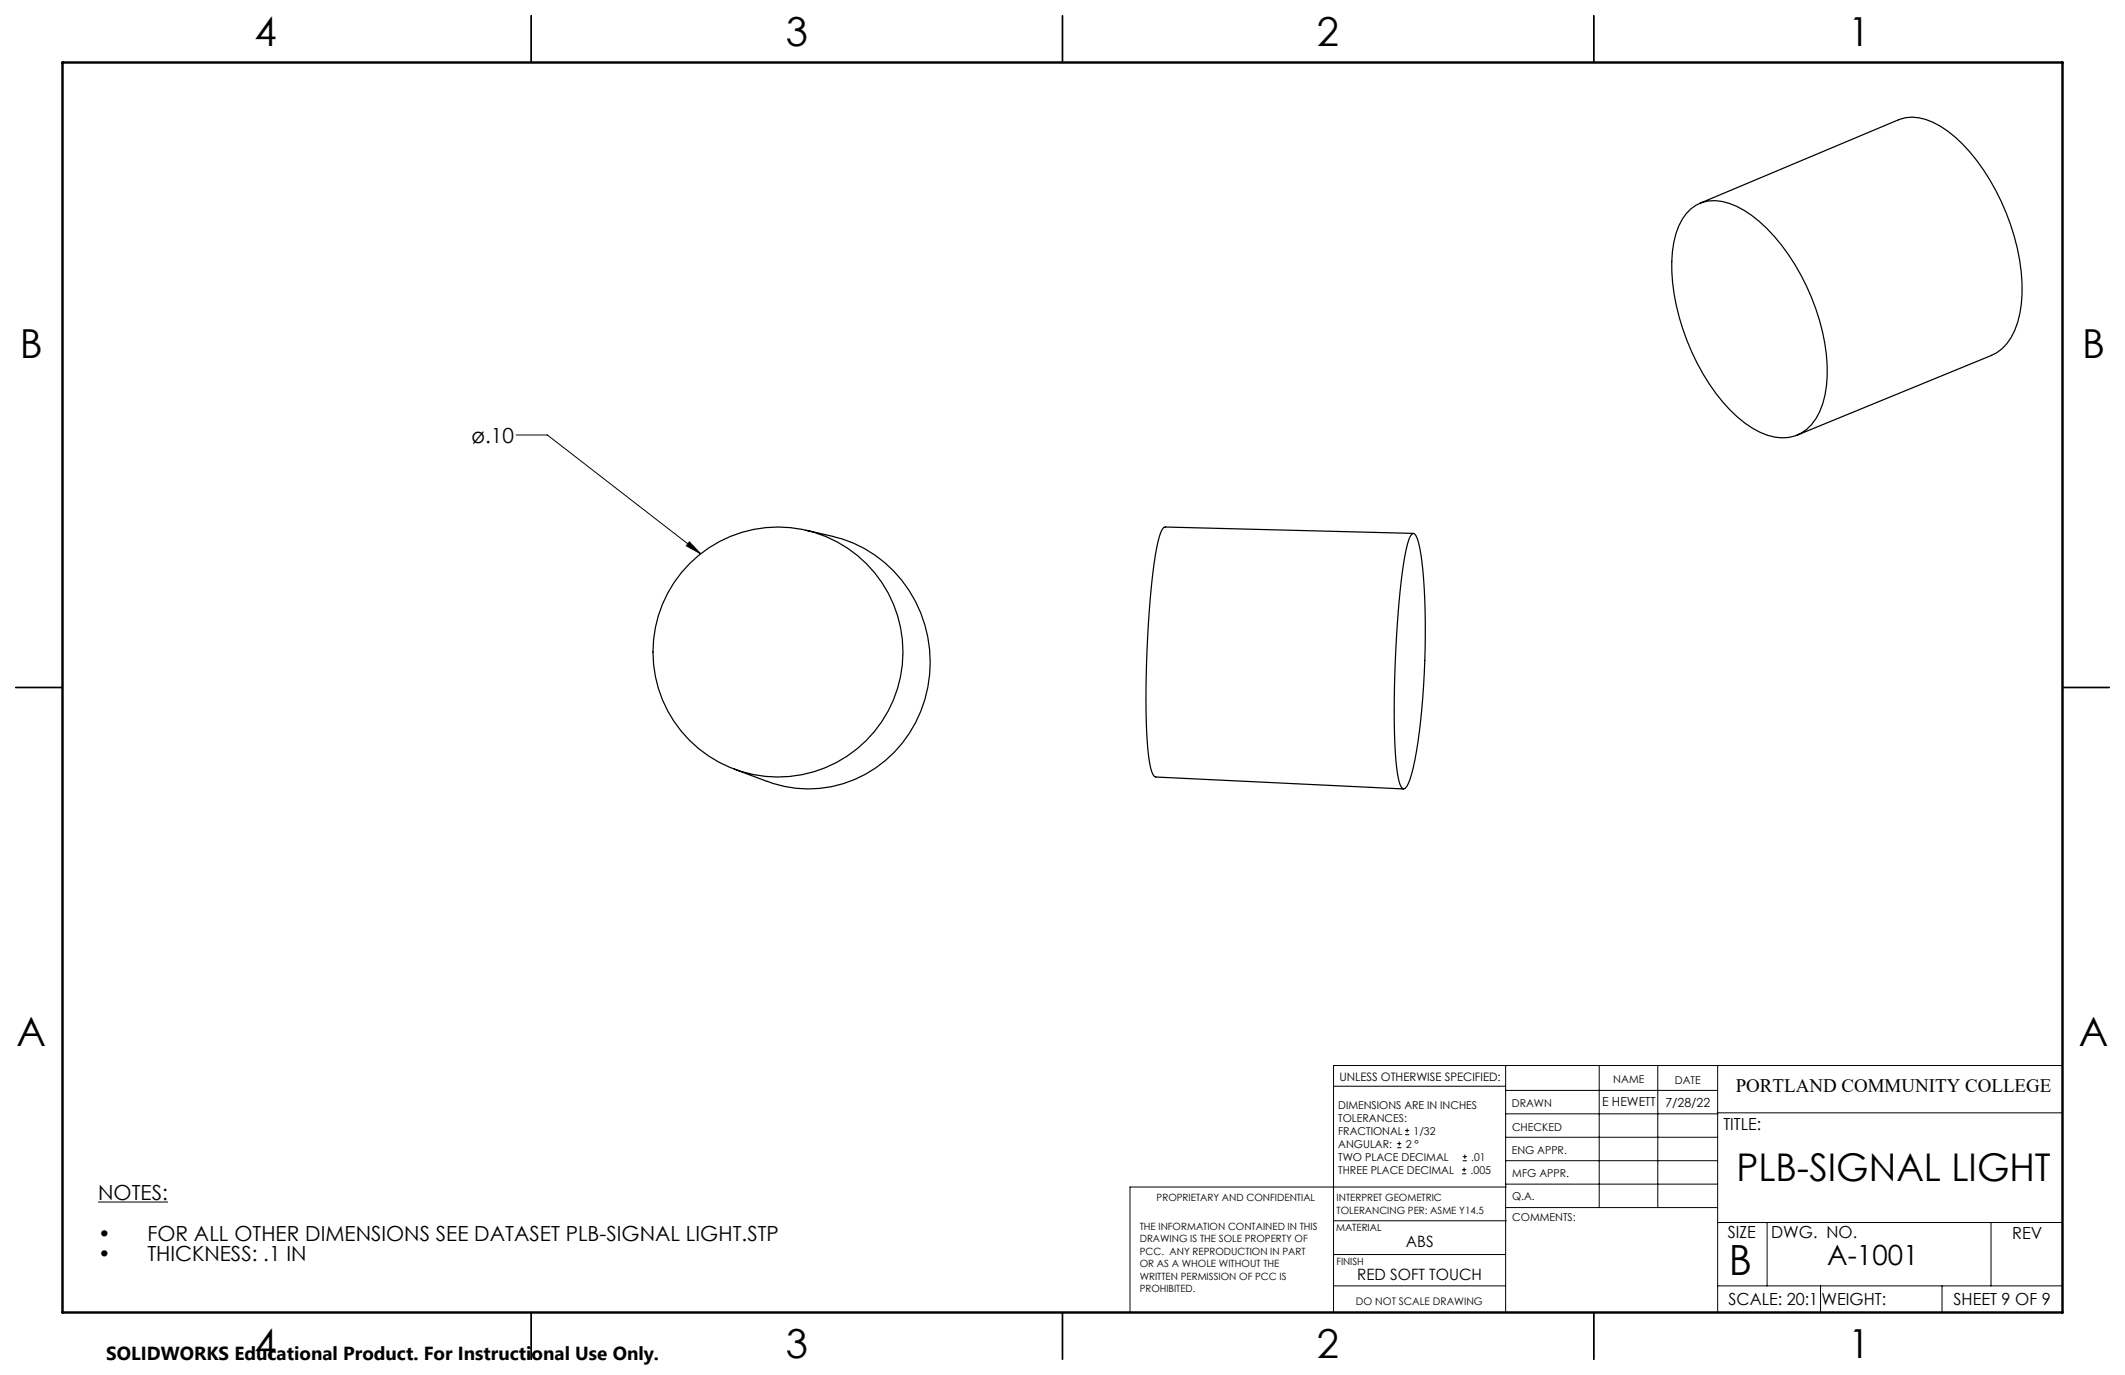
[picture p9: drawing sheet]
<svg xmlns="http://www.w3.org/2000/svg" width="432mm" height="279mm" viewBox="0 0 432 279" stroke-linecap="round" stroke-linejoin="round" font-family="sans-serif">
<g fill="none" stroke="#000" stroke-width=".2">
<path d="M104.9 88.4h6.3l31.2 24.1M140.1 110.1l2.3 2.4-2.9-1.6zM305.9 216.5v50.2M325 216.5v28.9M336.9 216.5v28.9M349 216.5v50.2M419.1 216.5h-148.1v50.2M271 220.7h34.9M283.9 233.2h.8M283.9 232.4h.8M284.3 232v.8M285.5 230.6h.8"/>
<path d="M285.5 229.7h.8M285.9 229.3v.8M297.1 238.5h.8M297.1 237.7h.8M297.2 235.9h.9M297.2 235h.9M297.5 237.3v.8M297.7 234.6v.8M305.9 235.9h43.1M305.9 231.1h43.1M305.9 226.3h43.1M305.9 221.6h43.1"/>
<path d="M349 226.1h70.1M19.9 244.3h14.2M271 254.9h34.9M271 248.1h35.1M305.9 240.6h43.1M306.1 245.4h42.9M306.1 241.2h-76.5v25.5M349 248.4h70.1M359.1 248.4v12.9M404.6 248.4v12.9M271 261.3h34.9M349 261.3h70.1"/>
<path d="M369.9 261.3v5.4M394.6 261.3v5.4"/>
</g>
<g fill="none" stroke="#000" stroke-width=".25">
<path d="M107.9 3.2v9.5M215.9 3.2v9.5M323.8 3.2v9.5M343.6 42.4a7.7 7.7 0 0 1 7.8-1.1 26.3 26.3 0 0 1 12 10.4 43.9 43.9 0 0 1 7.9 24.7 15.9 15.9 0 0 1-3.2 9.8 7.9 7.9 0 0 1-8.9 2.2 22.6 22.6 0 0 1-10.6-8.5 46 46 0 0 1-8.9-26.8 15.9 15.9 0 0 1 3-9.7zM345.4 41.3l40.4-17a8.4 8.4 0 0 1 7 .6 29.2 29.2 0 0 1 11.5 11.7 44.6 44.6 0 0 1 6.6 23.1 17 17 0 0 1-3.1 10.1l-1 1.1-1.1 .8-1 .5-39.5 16.2M163.8 107.7a44 44 0 0 1 11.9 3.8 26.5 26.5 0 0 1 2.2 44.6 23.8 23.8 0 0 1-22 2.7M286.9 108.5l.3-.1a2.2 2.2 0 0 1 1.1 1.9 105.1 105.1 0 0 1 1.2 23.9 118 118 0 0 1-2.6 23 6.7 6.7 0 0 1-1.4 3l-.3 .1a2.1 2.1 0 0 1-1-1.9 96.6 96.6 0 0 1-.8-18.8 182.3 182.3 0 0 1 2.4-28.1 6.7 6.7 0 0 1 1.1-3zM287.2 108.4l-50.4-1.3a1.19 1.19 0 0 0-.9 1.1 76.3 76.3 0 0 0-2.4 16.9 182.6 182.6 0 0 0-.1 28.6 8.9 8.9 0 0 0 1.2 4.1l50.6 2.5M3.2 139.7h9.5M419.1 139.7h9.5M149.2 156.3l6.7 2.5M107.9 266.7v9.5"/>
<path d="M215.9 266.7v9.5M323.8 266.7v9.5"/>
<circle cx="158.1" cy="132.5" r="25.4"/>
</g>
<path d="M12.7 12.7h406.4v254h-406.4z" fill="none" stroke="#000" stroke-width=".5"/>
<path d="M140.1 110.1l2.3 2.4-2.9-1.6z" fill="#000"/>
<text font-size="8.5" x="351.3" y="259">B</text>
<g font-size="8.1">
<text x="51.7" y="9.3">4</text>
<text x="159.7" y="9.3">3</text>
<text x="267.6" y="9.3">2</text>
<text x="375.6" y="9.3">1</text>
<text x="4" y="72.8">B</text>
<text x="423.1" y="72.8">B</text>
<text x="3.3" y="212.5">A</text>
<text x="422.4" y="212.5">A</text>
<text x="51.7" y="276">4</text>
<text x="159.7" y="276">3</text>
<text x="267.6" y="276">2</text>
<text x="375.6" y="276">1</text>
</g>
<text font-size="7.8" x="352.8" y="240">PLB-SIGNAL LIGHT</text>
<text font-size="5.6" x="371.3" y="257">A-1001</text>
<g font-size="4.2">
<text x="95.8" y="90">ø.10</text>
<text x="19.9" y="243.8">NOTES:</text>
<text x="19.9" y="252.1">•</text>
<text x="19.9" y="256.3">•</text>
<text x="29.9" y="252.1">FOR ALL OTHER DIMENSIONS SEE DATASET PLB-SIGNAL LIGHT.STP</text>
<text x="29.9" y="256.3">THICKNESS: .1 IN</text>
</g>
<text font-size="3.9" x="352.7" y="222">PORTLAND COMMUNITY COLLEGE</text>
<text font-size="3.8" x="21.6" y="276.3">SOLIDWORKS Educational Product. For Instructional Use Only.</text>
<g font-size="3.4">
<text x="350.2" y="229.5">TITLE:</text>
<text x="351.1" y="251.6">SIZE</text>
<text x="359.9" y="251.6">DWG. NO.</text>
<text x="408.9" y="251.7">REV</text>
<text x="351.2" y="265.2">SCALE: 20:1</text>
<text x="370.1" y="265.3">WEIGHT:</text>
<text x="396.9" y="265.2">SHEET 9 OF 9</text>
</g>
<g font-size="3.2">
<text x="285.7" y="253.3">ABS</text>
<text x="275.8" y="260.1">RED SOFT TOUCH</text>
</g>
<g font-size="2.5">
<text x="325.5" y="224.8">E HEWETT</text>
<text x="338.4" y="224.9">7/28/22</text>
</g>
<text font-size="2.4" x="272.2" y="219.7">UNLESS OTHERWISE SPECIFIED:</text>
<g font-size="2.2">
<text x="327.8" y="220.1">NAME</text>
<text x="340.3" y="220.2">DATE</text>
<text x="271.9" y="225.3">DIMENSIONS ARE IN INCHES</text>
<text x="271.9" y="227.9">TOLERANCES:</text>
<text x="307.2" y="224.9">DRAWN</text>
<text x="271.9" y="230.6">FRACTIONAL</text>
<text x="271.9" y="233.2">ANGULAR:</text>
<text x="285.6" y="233.2">2 °</text>
<text x="287.2" y="230.6">1/32</text>
<text x="307.3" y="229.8">CHECKED</text>
<text x="271.9" y="238.5">THREE PLACE DECIMAL</text>
<text x="271.9" y="235.9">TWO PLACE DECIMAL</text>
<text x="298.8" y="238.5">.005</text>
<text x="299" y="235.9">.01</text>
<text x="307.2" y="234.5">ENG APPR.</text>
<text x="307.3" y="239.2">MFG APPR.</text>
<text x="307.3" y="243.9">Q.A.</text>
<text x="307.3" y="248.1">COMMENTS:</text>
</g>
<text font-size="2.1" x="275.5" y="265.1">DO NOT SCALE DRAWING</text>
<g font-size="2">
<text x="235" y="244.1">PROPRIETARY AND CONFIDENTIAL</text>
<text x="271.6" y="244.1">INTERPRET GEOMETRIC</text>
<text x="231.6" y="249.9">THE INFORMATION CONTAINED IN THIS</text>
<text x="271.5" y="250.2">MATERIAL</text>
<text x="271.6" y="246.6">TOLERANCING PER: ASME Y14.5</text>
<text x="231.6" y="252.4">DRAWING IS THE SOLE PROPERTY OF</text>
<text x="231.6" y="255">PCC. ANY REPRODUCTION IN PART</text>
<text x="231.6" y="257.5">OR AS A WHOLE WITHOUT THE</text>
<text x="271.5" y="257">FINISH</text>
<text x="231.6" y="260">WRITTEN PERMISSION OF PCC IS</text>
<text x="231.6" y="262.5">PROHIBITED.</text>
</g>
</svg>
